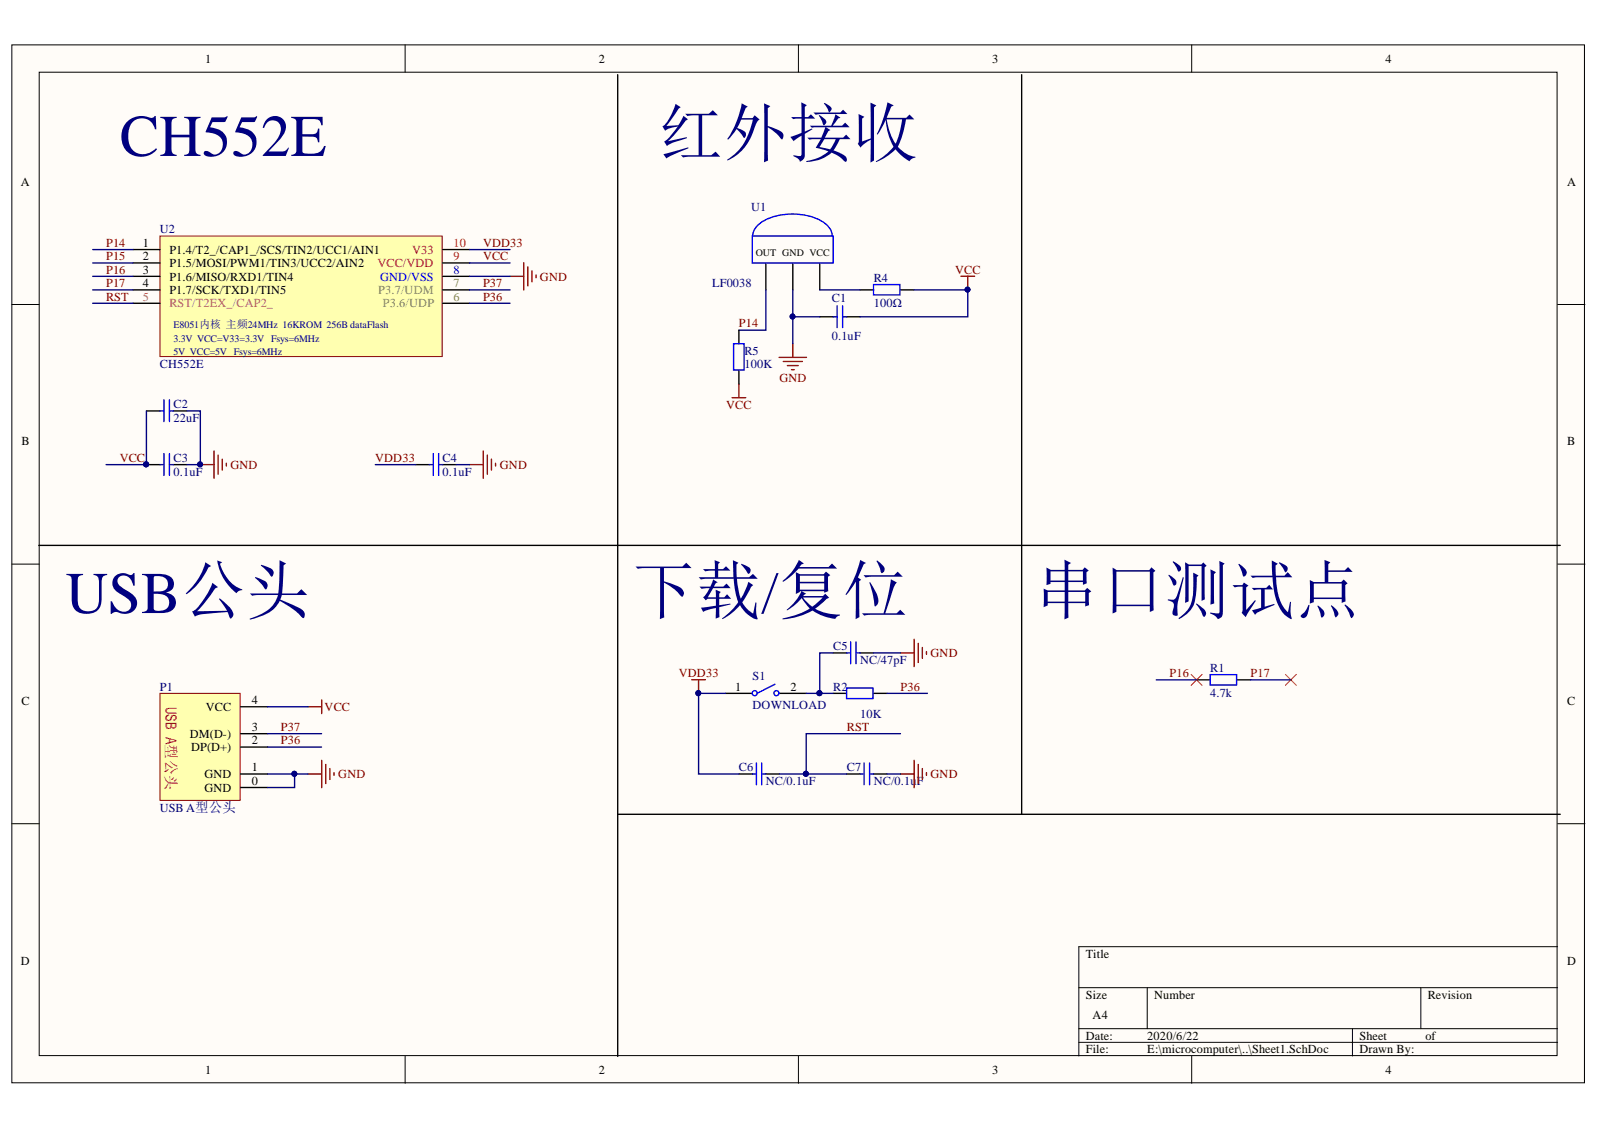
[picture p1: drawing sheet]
<svg xmlns="http://www.w3.org/2000/svg" width="297mm" height="210mm" viewBox="0 0 297 210" stroke-linecap="round" stroke-linejoin="round" font-family="sans-serif">
<g fill="#fffcf8" stroke="#000" stroke-width=".19">
<path d="M2.2 8.3h292.1v192.8h-292.1z"/>
<path d="M7.3 13.4h282v182.7h-282z"/>
</g>
<g fill="none" stroke="#000" stroke-width=".19">
<path d="M75.3 8.3v5.1M148.3 8.3v5.1M221.4 8.3v5.1M2.2 56.6h5.1M289.4 56.6h5M2.2 104.8h5.1M289.4 104.8h5M2.2 153h5.1M289.4 153h5M289.4 175.9h-89v20.3M75.3 196.2v5M148.3 196.2v5"/>
<path d="M200.4 183.5h89M200.4 191.1h89M200.4 193.6h89M213.1 183.5v7.6M221.4 196.2v5M251.2 191.1v5.1M263.9 183.5v7.6"/>
</g>
<path d="M29.7 43.8h52.4v22.4h-52.4z" fill="#ffffb0" stroke="#800000" stroke-width=".19"/>
<g fill="none" stroke="#000" stroke-width=".25">
<path d="M24.7 46.4h5M24.7 48.8h5M24.7 51.3h5M24.7 53.8h5M24.7 56.3h5M82.2 46.4h5M82.2 48.8h5M82.2 51.3h5M82.2 53.8h5M82.2 56.3h5M142.3 48.8v5M147.3 48.8v5"/>
<path d="M152.3 48.8v5M152.3 58.8h2.5M157.2 58.8h2.6M27.2 86.3h2.5M32.2 86.3h2.5M77.2 86.3h2.6M82.2 86.3h2.5M134.8 128.8h5M144.8 128.8h5M154.8 128.8h2.5M154.8 121.3h2.5M159.7 121.3h2.6"/>
<path d="M162.3 128.8h2.5M137.3 143.8h2.5M142.2 143.8h2.6"/>
</g>
<g fill="none" stroke="#800000" stroke-width=".25">
<path d="M94.7 51.3h2.6M97.3 48.8v5.1M98.1 49.6v3.5M98.8 50.3v2M99.6 51.1v.5M178.5 51.3h2.5M179.8 51.3v2.5M144.7 66.4h5.1M145.5 67.1h3.6M146.3 67.9h2M147 68.7h.5M147.3 63.8v2.6"/>
<path d="M37.2 86.3h2.6M39.8 83.8v5M40.5 84.5v3.6M41.3 85.3v2M42 86.1v.5M87.2 86.3h2.6M89.8 83.8v5M90.5 84.5v3.6M91.3 85.3v2M92.1 86.1v.5M169.8 118.7v5.1M170.6 119.5v3.6"/>
<path d="M57.2 131.3h2.6M59.8 130v2.6M128.5 126.3h2.5M129.8 126.3v2.5M167.3 121.3h2.5M171.3 120.3v2M172.1 121v.5M57.2 143.8h2.6M59.8 141.2v5.1M60.5 142v3.5M61.3 142.8v2M62 143.5v.5"/>
</g>
<g fill="none" stroke="#00f" stroke-width=".25">
<path d="M139.8 43.8h15v5h-15zM139.8 43.8a4 4 0 0 1 3.1-3.3 11.7 11.7 0 0 1 10.3 .9 3.1 3.1 0 0 1 1.4 2.4M155.5 56.8v4.1M156.5 56.8v4.1M30.5 84.3v4M31.5 84.3v4M80.5 84.3v4M81.5 84.3v4M158 119.2v4.1M159 119.2v4.1M144 127.1l-3.2 1.6M157.3 127.8h4.9v2h-4.9z"/>
<path d="M140.5 141.7v4.1M141.5 141.7v4.1"/>
<circle cx="140.2" cy="128.8" r=".47"/>
<circle cx="144.2" cy="128.8" r=".46"/>
</g>
<g fill="#000080" stroke="#000080" stroke-width=".19">
<circle cx="27.1" cy="86.3" r=".46"/>
<circle cx="37.2" cy="86.3" r=".46"/>
<circle cx="129.7" cy="128.8" r=".46"/>
<circle cx="179.7" cy="53.8" r=".46"/>
</g>
<path d="M154.8 58.8h.7M156.5 58.8h.8M29.7 86.3h.8M31.5 86.3h.7M79.7 86.3h.8M81.5 86.3h.7M157.3 121.3h.7M159 121.3h.8M139.8 143.8h.7M141.5 143.8h.8" fill="none" stroke="#0000bf" stroke-width=".25"/>
<path d="M29.7 128.8h14.9v19.9h-14.9z" fill="#ffffb0" stroke="#800000" stroke-width=".19"/>
<g fill="none" stroke="#000" stroke-width=".25">
<path d="M114.7 13.9v182.3M189.8 13.9v137.4M159.8 53.8h2.5M167.3 53.8h2.5M27.2 76.3h2.5M32.2 76.3h2.5M137.3 61.3v2.5M137.3 68.8v2.5M7.2 101.3h282.6M44.7 138.8h5M44.7 136.3h5M44.7 131.3h5"/>
<path d="M222.3 126.3h2.5M229.8 126.3h2.5M44.7 143.8h5M44.7 146.3h5M114.7 151.3h175.1M157.3 143.8h2.5M162.2 143.8h2.6"/>
</g>
<path d="M162.3 52.9h4.9v1.9h-4.9zM30.5 74.3v4M31.5 74.3v4M136.3 63.8h1.9v4.9h-1.9zM224.8 125.3h4.9v1.9h-4.9zM160.5 141.7v4.1M161.5 141.7v4.1" fill="none" stroke="#00f" stroke-width=".25"/>
<path d="M29.7 76.3h.8M31.5 76.3h.7M159.8 143.8h.7M161.5 143.8h.8" fill="none" stroke="#0000bf" stroke-width=".25"/>
<path d="M136 73.9h2.5M137.3 71.3v2.6M167.3 143.8h2.5M169.8 141.2v5.1M170.6 142v3.5M171.3 142.8v2M172.1 143.5v.5" fill="none" stroke="#800000" stroke-width=".25"/>
<path d="M221.3 125.3l2 2M223.3 125.3l-2 2M238.8 125.3l2 2M240.8 125.3l-2 2" fill="none" stroke="#f00" stroke-width=".19"/>
<g fill="none" stroke="#000080" stroke-width=".25">
<path d="M17.2 46.4h7.5M17.2 48.8h7.5M17.2 51.3h7.5M17.2 53.8h7.5M17.2 56.3h7.5M87.2 46.4h7.5M87.2 48.8h7.5M87.2 51.3h7.5M87.2 53.8h7.5M87.2 56.3h7.5M142.3 53.8v7.5h-5M147.3 53.8v10"/>
<path d="M147.3 58.8h5M152.3 53.8h7.5M169.8 53.8h10v5h-20M27.2 76.3v10h-7.5M34.7 76.3h2.5v10h-2.5M69.7 86.3h7.5M84.7 86.3h2.5M49.7 136.3h10M49.7 138.8h10M49.7 131.3h7.5M134.8 128.8h-5v15h7.5M149.8 128.8h5"/>
<path d="M154.8 121.3h-2.5v7.5M162.3 121.3h5M164.8 128.8h7.5M167.3 136.3h-17.5v7.5h-5M214.8 126.3h7.5M232.3 126.3h7.5M49.7 143.8h7.5M54.7 143.8v2.5h-5M149.8 143.8h7.5M164.8 143.8h2.5"/>
</g>
<g fill="#000080" stroke="#000080" stroke-width=".19">
<circle cx="152.2" cy="128.8" r=".47"/>
<circle cx="149.7" cy="143.7" r=".47"/>
<circle cx="147.2" cy="58.8" r=".46"/>
<circle cx="54.7" cy="143.7" r=".46"/>
<circle cx="129.7" cy="128.8" r=".46"/>
<circle cx="27.1" cy="86.3" r=".46"/>
<circle cx="37.2" cy="86.3" r=".46"/>
<circle cx="179.7" cy="53.8" r=".46"/>
</g>
<g font-size="12.1" fill="#000080">
<text x="122.3" y="29">红外接收</text>
<text x="117.2" y="113.9">下载/复位</text>
<text x="192.3" y="113.9">串口测试点</text>
</g>
<g font-size="11" fill="#000080">
<text x="22.2" y="29">CH552E</text>
<text x="12.2" y="113.9">USB公头</text>
</g>
<text font-size="2.8" fill="#f00" x="30.8" y="138.3" transform="rotate(90 30.8 138.3)">型公头</text>
<g font-size="2.3">
<text x="38.1" y="11.7">1</text>
<text x="111.2" y="11.7">2</text>
<text x="184.3" y="11.7">3</text>
<text x="257.4" y="11.7">4</text>
<text x="3.9" y="34.5">A</text>
<text x="291.1" y="34.5">A</text>
<text x="26.6" y="45.9">1</text>
<text x="31.5" y="47.1">P1.4/T2_/CAP1_/SCS/TIN2/UCC1/AIN1</text>
<text x="26.6" y="48.3">2</text>
<text x="26.6" y="50.9">3</text>
<text x="26.6" y="53.4">4</text>
<text x="31.5" y="49.6">P1.5/MOSI/PWM1/TIN3/UCC2/AIN2</text>
<text x="31.5" y="52.1">P1.6/MISO/RXD1/TIN4</text>
<text x="31.5" y="54.7">P1.7/SCK/TXD1/TIN5</text>
<text x="4" y="82.7">B</text>
<text x="291.1" y="82.7">B</text>
<text x="4" y="130.9">C</text>
<text x="46.8" y="130.8">4</text>
<text x="136.6" y="128.3">1</text>
<text x="146.8" y="128.3">2</text>
<text x="291.1" y="130.9">C</text>
<text x="35.3" y="137">DM(D-)</text>
<text x="38.2" y="132">VCC</text>
<text x="46.8" y="135.8">3</text>
<text x="35.5" y="139.6">DP(D+)</text>
<text x="46.8" y="143.3">1</text>
<text x="46.8" y="138.3">2</text>
<text x="38" y="144.5">GND</text>
<text x="38" y="147.1">GND</text>
<text x="46.8" y="145.8">0</text>
<text x="3.9" y="179.2">D</text>
<text x="201.7" y="177.9">Title</text>
<text x="291.1" y="179.2">D</text>
<text x="201.7" y="185.5">Size</text>
<text x="214.4" y="185.5">Number</text>
<text x="265.2" y="185.5">Revision</text>
<text x="203" y="189.3">A4</text>
<text x="201.7" y="193.1">Date:</text>
<text x="201.7" y="195.7">File:</text>
<text x="213.1" y="193.1">2020/6/22</text>
<text x="213.1" y="195.7">E:\microcomputer\..\Sheet1.SchDoc</text>
<text x="252.5" y="193.1">Sheet</text>
<text x="252.5" y="195.7">Drawn By:</text>
<text x="264.8" y="193.1">of</text>
<text x="38.1" y="199.5">1</text>
<text x="111.2" y="199.5">2</text>
<text x="184.3" y="199.5">3</text>
<text x="257.4" y="199.5">4</text>
</g>
<g font-size="2.3" fill="#000080">
<text x="139.5" y="39.3">U1</text>
<text x="29.7" y="43.3">U2</text>
<text x="132.3" y="53.4">LF0038</text>
<text x="162.3" y="52.4">R4</text>
<text x="154.5" y="56">C1</text>
<text x="162.3" y="56.9">100Ω</text>
<text x="138.3" y="65.9">R5</text>
<text x="154.5" y="63.1">0.1uF</text>
<text x="29.7" y="68.3">CH552E</text>
<text x="138.3" y="68.4">100K</text>
<text x="32.2" y="75.9">C2</text>
<text x="32.2" y="78.3">22uF</text>
<text x="32.2" y="85.8">C3</text>
<text x="32.2" y="88.4">0.1uF</text>
<text x="82.2" y="85.8">C4</text>
<text x="82.2" y="88.4">0.1uF</text>
<text x="154.8" y="120.8">C5</text>
<text x="159.8" y="123.3">NC/47pF</text>
<text x="224.8" y="124.9">R1</text>
<text x="29.7" y="128.3">P1</text>
<text x="139.8" y="126.4">S1</text>
<text x="139.8" y="131.6">DOWNLOAD</text>
<text x="154.8" y="128.3">R2</text>
<text x="224.8" y="129.4">4.7k</text>
<text x="159.8" y="133.3">10K</text>
<text x="137.3" y="143.3">C6</text>
<text x="157.3" y="143.3">C7</text>
<text x="142.3" y="145.8">NC/0.1uF</text>
<text x="162.3" y="145.8">NC/0.1u</text>
<text x="170.3" y="145.8">F</text>
<text x="29.7" y="150.8">USB A型公头</text>
</g>
<g font-size="2.3" fill="#800000">
<text x="19.7" y="45.9">P14</text>
<text x="89.7" y="45.9">VDD33</text>
<text x="19.7" y="48.3">P15</text>
<text x="19.7" y="50.9">P16</text>
<text x="19.7" y="53.4">P17</text>
<text x="89.7" y="48.3">VCC</text>
<text x="89.7" y="53.4">P37</text>
<text x="100.3" y="52.1">GND</text>
<text x="177.4" y="50.9">VCC</text>
<text x="19.7" y="55.8">RST</text>
<text x="89.7" y="55.8">P36</text>
<text x="137.3" y="60.8">P14</text>
<text x="144.8" y="71">GND</text>
<text x="134.9" y="75.9">VCC</text>
<text x="22.2" y="85.8">VCC</text>
<text x="42.8" y="87.1">GND</text>
<text x="69.7" y="85.8">VDD33</text>
<text x="92.9" y="87.1">GND</text>
<text x="126.1" y="125.8">VDD33</text>
<text x="172.9" y="122.1">GND</text>
<text x="217.3" y="125.8">P16</text>
<text x="232.3" y="125.8">P17</text>
<text x="167.3" y="128.3">P36</text>
<text x="52.2" y="135.8">P37</text>
<text x="60.3" y="132">VCC</text>
<text x="157.3" y="135.8">RST</text>
<text x="52.2" y="138.3">P36</text>
<text x="62.8" y="144.5">GND</text>
<text x="172.9" y="144.5">GND</text>
</g>
<g font-size="2.3" fill="#f00">
<text x="76.5" y="47.1">V33</text>
<text x="84.2" y="45.9">10</text>
<text x="70.1" y="49.6">VCC/VDD</text>
<text x="84.2" y="48.3">9</text>
</g>
<g font-size="2.3" fill="#00f">
<text x="70.6" y="52.1">GND/VSS</text>
<text x="84.2" y="50.9">8</text>
</g>
<g font-size="2.3" fill="#6aa84f">
<text x="84.2" y="53.4">7</text>
<text x="70.3" y="54.7">P3.7/UDM</text>
<text x="71.1" y="57.1">P3.6/UDP</text>
<text x="84.2" y="55.8">6</text>
</g>
<g font-size="2.3" fill="#a64d79">
<text x="26.6" y="55.8">5</text>
<text x="31.5" y="57.1">RST/T2EX_/CAP2_</text>
</g>
<text font-size="1.9" x="140.4" y="47.5">OUT GND VCC</text>
<g font-size="1.9" fill="#000080">
<text x="32.2" y="60.9">E8051内核 主频24MHz 16KROM 256B dataFlash</text>
<text x="32.2" y="63.4">3.3V VCC=V33=3.3V Fsys=6MHz</text>
<text x="32.2" y="66">5V VCC=5V Fsys=6MHz</text>
</g>
</svg>
